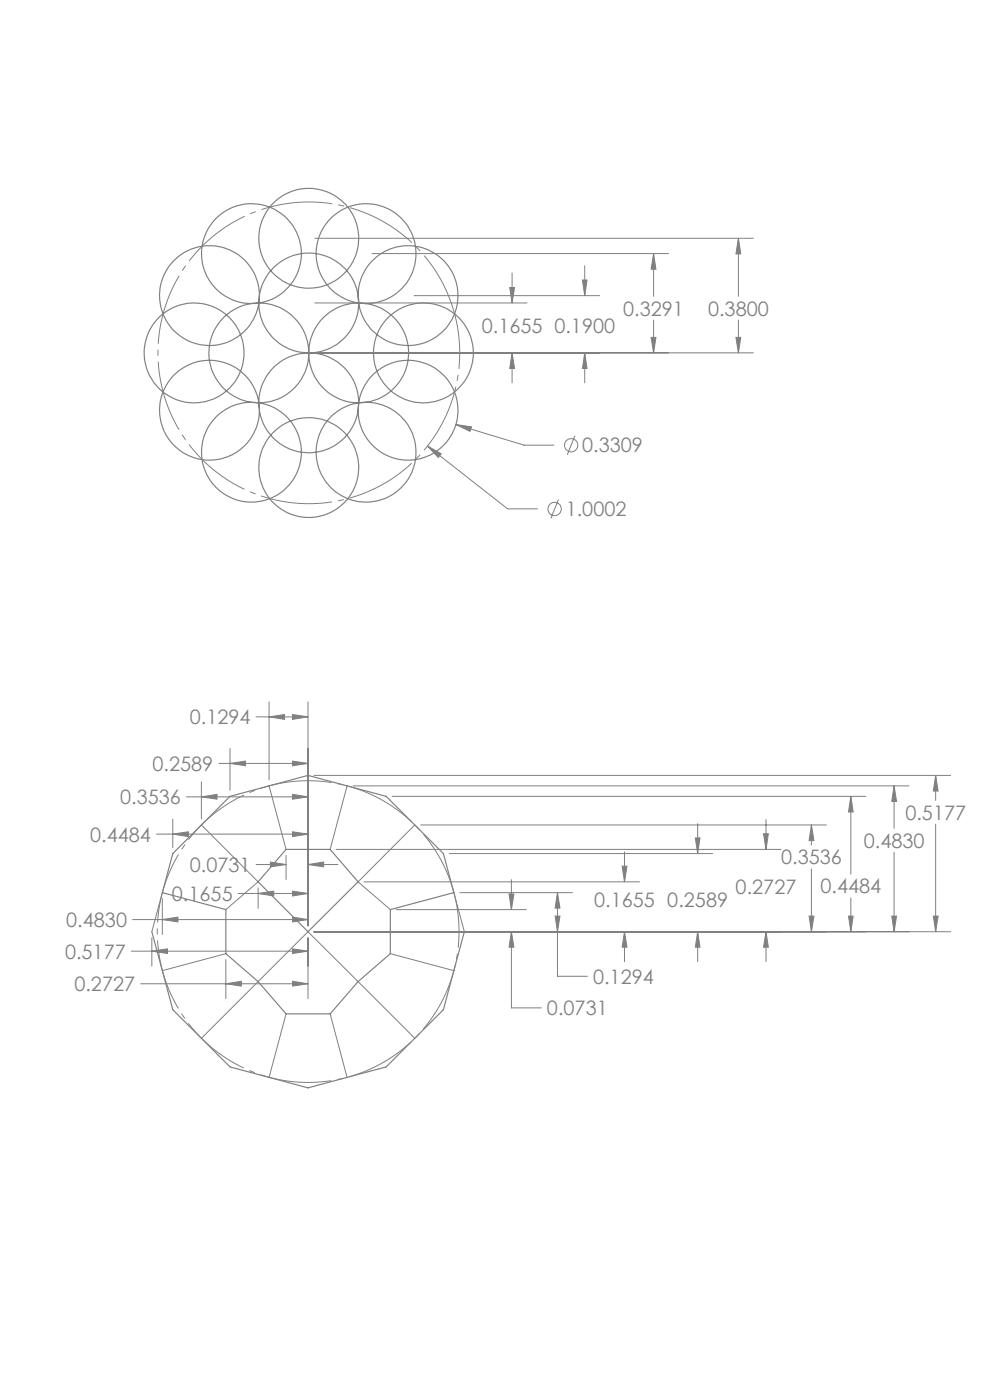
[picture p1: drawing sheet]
<svg xmlns="http://www.w3.org/2000/svg" width="210mm" height="297mm" viewBox="0 0 210 297" stroke-linecap="round" stroke-linejoin="round" font-family="sans-serif">
<g fill="none" stroke="#808080" stroke-width=".21">
<path d="M66.8 50.5h93M78.9 53.8h62.9M108.6 57.9v6.4M123.5 59.4h1l-.5 3.3zM124 56.4v6.3M138.6 53.8l.5 3.3h-1zM138.6 53.8v9.1M156.6 50.5l.5 3.4h-1zM156.6 50.5v12.4M66.8 74.9h93M66.8 64.3h45M87.8 62.7h39.4"/>
<path d="M108.1 61h1l-.5 3.3zM108.6 74.9l.5 3.3h-1zM108.6 74.9v6.3M124 74.9l.5 3.3h-1zM124 74.9v6.3M138.1 71.6h1l-.5 3.3zM138.6 67.9v7M156.1 71.6h1l-.5 3.3zM156.6 67.9v7M90.7 94.6l2.9 1.7-.6 .7zM90.7 94.6l17 13.3h6.3M96.7 90.1l3.3 .5-.3 .9z"/>
<path d="M96.7 90.1l14.5 4.3h6.3M122 92.4l-1.7 4.1M118.5 106l-1.7 4M48.8 158.8v8.9M54.3 152.1h11M57.1 152.1l3.3-.5v1zM57.1 148.9v16.5M62.1 151.6l3.2 .5-3.2 .5zM65.3 148.9v47.5M33.2 176.9h32.1M36.7 176.9l3.3-.4v1zM36.7 173.8v6"/>
<path d="M39.5 169h25.8M42.7 169l3.3-.5v1zM42.7 165.9v7.8M42.7 175l12.1 12.1-6.9 5.9M46.4 162h18.9M48.8 162l3.3-.5v1zM57.1 166.7l3.6 13.5M62.1 161.5l3.2 .5-3.2 .5zM62.1 168.5l3.2 .5-3.2 .5zM62.1 176.5l3.2 .4-3.2 .6zM66.6 164.5h135M73.6 166.7l-3.6 13.5"/>
<path d="M74.9 166.7h117.9M83.2 168.9h100.5M88 175l-12 12.1 6.8 5.9M89.3 175h86M147.5 177.8h1l-.5 3.3zM148 174.7v6.4M162 176.9h1l-.5 3.3zM162.5 173.8v6.4M172.1 175l.5 3.3h-1zM172.1 175v4.3M180.5 168.9l.5 3.4h-1zM180.5 168.9v16.6"/>
<path d="M189.7 166.7l.5 3.3h-1zM189.7 166.7v9.1M198.5 164.5v5.3M198.5 174.8v22.9M198.5 164.5l.5 3.3h-1zM28.1 195.1h37.2M32.2 198.9v6.1M34.4 195.1l3.3-.5v1zM34.4 190.6v7.7M34.4 189.4l-2.2 8.3M50.5 189.5h14.8M54.3 183.4h6.4"/>
<path d="M54.8 189.5l3.3-.4v1zM54.8 188.3v4.4M57.4 182.9l3.3 .5-3.3 .5zM60.7 181.5v5.1M62.1 189.1l3.2 .4-3.2 .6zM62.1 194.6l3.2 .5-3.2 .5zM65.3 183.4l3.4-.5v1zM65.3 198.9v13M65.3 183.4h6.4M66.6 197.7h135M71.3 180.2h94.4M77.2 187.1h58.4"/>
<path d="M84.1 193h27.6M95.3 181.1h55.9M96.3 189.4l2.2 8.3M97.5 189.4h23.9M108 189.6h1l-.5 3.4zM108.5 197.7l.5 3.2h-1zM108.5 197.7v16.1h6.3M108.5 186.6v6.4M117.8 194.3h1l-.5 3.4zM118.3 189.4l.5 3.2h-1zM118.3 189.4v17.7h6.3M132 183.8h1l-.5 3.3z"/>
<path d="M132.5 197.7l.5 3.2h-1zM132.5 180.7v6.4M132.5 197.7v6.3M148 197.7l.5 3.2h-1zM148 197.7v6.3M162.5 197.7l.5 3.2h-1zM162.5 197.7v6.3M171.6 194.3h1l-.5 3.4zM172.1 184.3v13.4M180 194.3h1l-.5 3.4zM180.5 190.5v7.2M189.2 194.3h1l-.5 3.4z"/>
<path d="M189.7 180.8v16.9M198 194.3h1l-.5 3.4zM27.8 201.8h37.5M29.8 208.7h35.5M32.2 201.8l3.3-.5v1zM47.9 208.7l3.3-.5v1zM47.9 203.6v8.3M47.9 202.3l-13.5 3.6M60.7 215.1l-3.6 13.5M62.1 208.2l3.2 .5-3.2 .5zM62.1 201.3l3.2 .5-3.2 .5zM70 215.1l3.6 13.5"/>
<path d="M82.8 202.3l13.5 3.6M42.7 220.3l22.6-22.6 22.7 22.6"/>
<circle cx="121.2" cy="94.4" r="1.4"/>
<circle cx="117.6" cy="108" r="1.42"/>
</g>
<g fill="none" stroke="#808080" stroke-width=".25">
<path d="M32.2 197.7l4.5 16.5 12.1 12.1 16.5 4.5 16.6-4.5 12.2-12.1 4.4-16.5M36.7 181.1l12.1-12.2 16.5-4.4 16.6 4.4 12.2 12.2 2.2 8.3-13.5 3.6v9.3l-6.8 5.9-6 6.9h-9.3l-5.9-6.9-6.9-5.9v-9.3l-13.5-3.6zM60.7 180.2h9.3l6 6.9-10.7 10.6-10.5-10.6z"/>
<circle cx="53.3" cy="53.8" r="10.6"/>
<circle cx="65.5" cy="50.6" r="10.6"/>
<circle cx="77.7" cy="53.8" r="10.6"/>
<circle cx="41.2" cy="74.9" r="10.6"/>
<circle cx="44.4" cy="62.7" r="10.6"/>
<circle cx="54.9" cy="74.9" r="10.6"/>
<circle cx="65.5" cy="64.3" r="10.6"/>
<circle cx="76.1" cy="74.9" r="10.6"/>
<circle cx="86.6" cy="62.7" r="10.6"/>
<circle cx="89.8" cy="74.9" r="10.6"/>
<circle cx="44.4" cy="87" r="10.6"/>
<circle cx="53.3" cy="95.9" r="10.6"/>
<circle cx="65.5" cy="99.2" r="10.6"/>
<circle cx="65.5" cy="85.5" r="10.6"/>
<circle cx="77.7" cy="95.9" r="10.6"/>
<circle cx="86.6" cy="87" r="10.6"/>
</g>
<path d="M96.1 65.5a32 32 0 0 0-53.6-12.9 32 32 0 0 0 14.7 53.2 32 32 0 0 0 39.4-38.7l-.5-1.6M96 188.3a32 32 0 0 0-53.7-12.9 32 32 0 0 0 14.8 53.1 32 32 0 0 0 39.3-38.6l-.4-1.6" fill="none" stroke="#808080" stroke-width=".21" stroke-dasharray="15.2 1.3 1.3 1.3" stroke-dashoffset="2.3" stroke-linecap="butt"/>
<path d="M108.6 74.9l.5 3.3h-1zM108.1 61h1l-.5 3.3zM124 74.9l.5 3.3h-1zM123.5 59.4h1l-.5 3.3zM138.1 71.6h1l-.5 3.3zM138.6 53.8l.5 3.3h-1zM156.1 71.6h1l-.5 3.3zM156.6 50.5l.5 3.4h-1zM96.7 90.1l3 1.4 .3-.9zM90.7 94.6l2.3 2.4 .6-.7zM132.5 197.7l.5 3.2h-1zM132 183.8h1l-.5 3.3zM162.5 197.7l.5 3.2h-1zM162 176.9h1l-.5 3.3zM65.3 183.4l3.4-.5v1zM57.4 182.9l3.3 .5-3.3 .5zM189.2 194.3h1l-.5 3.4zM189.7 166.7l.5 3.3h-1zM198 194.3h1l-.5 3.4zM198.5 164.5l.5 3.3h-1zM62.1 151.6l3.2 .5-3.2 .5zM57.1 152.1l3.3-.5v1zM62.1 189.1l3.2 .4-3.2 .6zM54.8 189.5l3.3-.4v1zM62.1 161.5l3.2 .5-3.2 .5zM48.8 162l3.3-.5v1zM62.1 168.5l3.2 .5-3.2 .5zM42.7 169l3.3-.5v1zM62.1 176.5l3.2 .4-3.2 .6zM36.7 176.9l3.3-.4v1zM62.1 194.6l3.2 .5-3.2 .5zM34.4 195.1l3.3-.5v1zM62.1 208.2l3.2 .5-3.2 .5zM47.9 208.7l3.3-.5v1zM62.1 201.3l3.2 .5-3.2 .5zM32.2 201.8l3.3-.5v1zM180 194.3h1l-.5 3.4zM180.5 168.9l.5 3.4h-1zM171.6 194.3h1l-.5 3.4zM172.1 175l.5 3.3h-1zM147.5 177.8h1l-.5 3.3zM148 197.7l.5 3.2h-1zM118.3 189.4l.5 3.2h-1zM117.8 194.3h1l-.5 3.4zM108 189.6h1l-.5 3.4zM108.5 197.7l.5 3.2h-1z" fill="#808080"/>
<g font-size="4.2" fill="#808080">
<text x="102.2" y="70.7">0.1655 0.1900</text>
<text x="132.2" y="67">0.3291</text>
<text x="150.2" y="67">0.3800</text>
<text x="123.5" y="96">0.3309</text>
<text x="120" y="109.5">1.0002</text>
<text x="40.3" y="153.7">0.1294</text>
<text x="32.4" y="163.5">0.2589</text>
<text x="25.5" y="170.6">0.3536</text>
<text x="192" y="173.9">0.5177</text>
<text x="19.1" y="178.5">0.4484</text>
<text x="183.2" y="179.9">0.4830</text>
<text x="40.3" y="185">0.0731</text>
<text x="165.7" y="183.4">0.3536</text>
<text x="36.5" y="191.1">0.1655</text>
<text x="156" y="189.6">0.2727</text>
<text x="174" y="189.5">0.4484</text>
<text x="14.1" y="196.7">0.4830</text>
<text x="126" y="192.5">0.1655 0.2589</text>
<text x="13.8" y="203.4">0.5177</text>
<text x="125.8" y="208.7">0.1294</text>
<text x="15.8" y="210.3">0.2727</text>
<text x="116" y="215.4">0.0731</text>
</g>
</svg>
